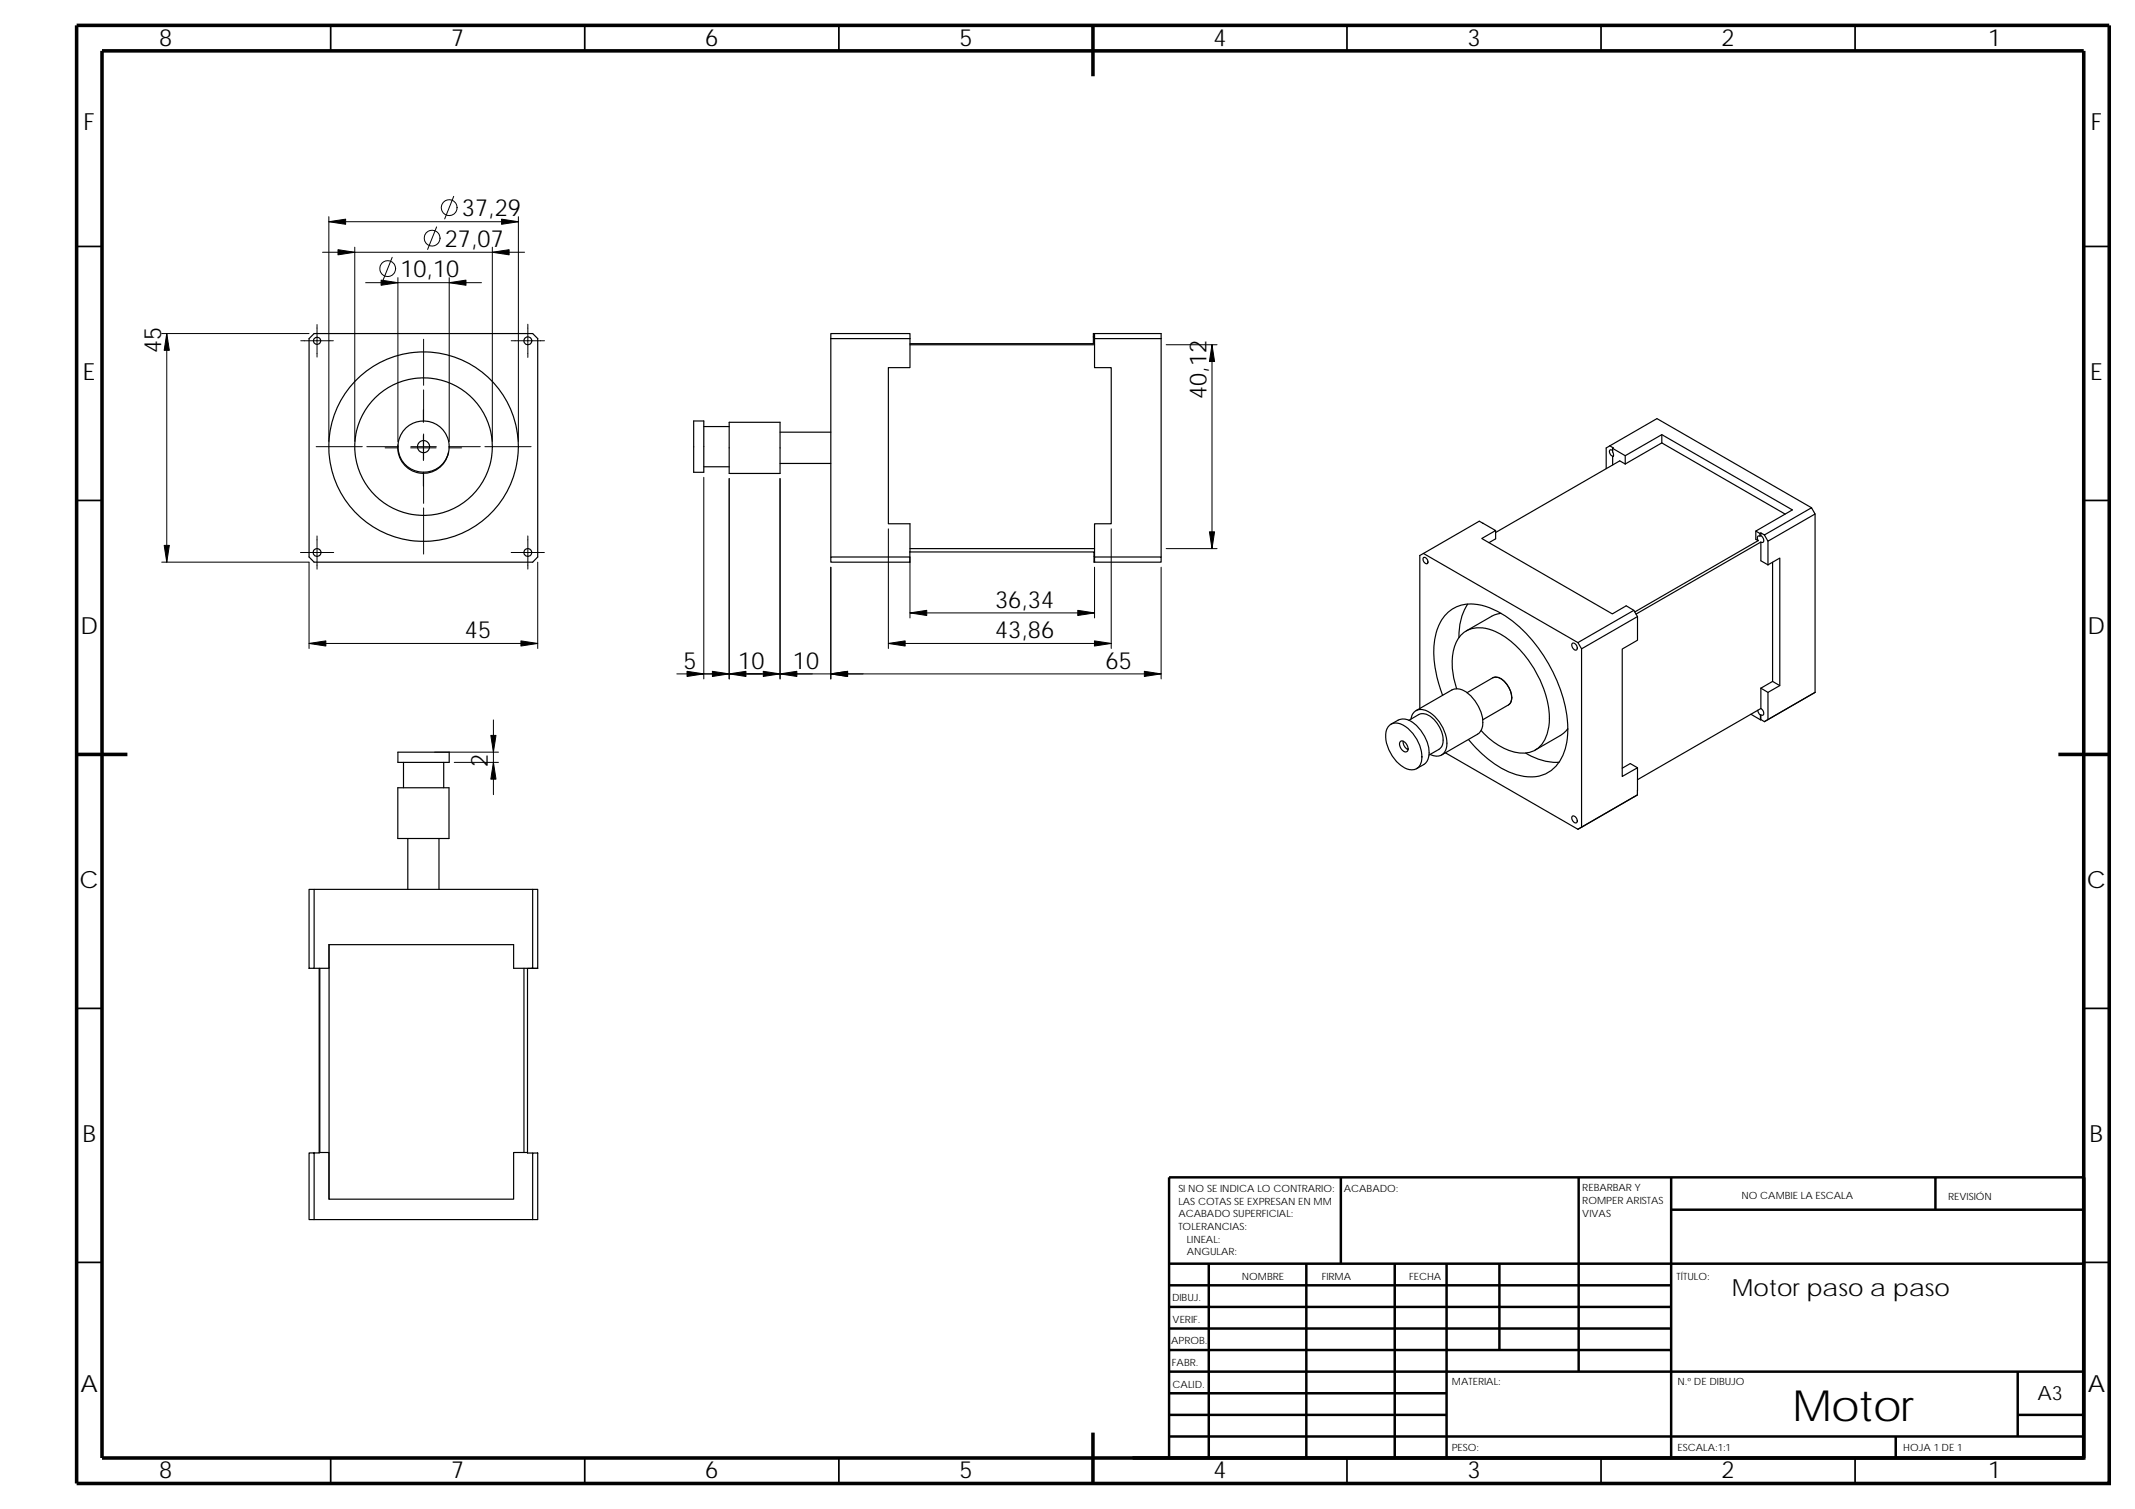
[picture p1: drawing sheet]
<svg xmlns="http://www.w3.org/2000/svg" width="420mm" height="297mm" viewBox="0 0 420 297" stroke-linecap="round" stroke-linejoin="round" font-family="sans-serif">
<g fill="none" stroke="#000" stroke-width=".34">
<path d="M65.1 5v5M115.1 5v5M165.1 5v5M265.1 5v5M315.1 5v5M365.1 5v5M15.1 48.5h5M410.1 48.5h5M15.1 98.5h5M410.1 98.5h5M15.1 198.5h5M410.1 198.5h5"/>
<path d="M15.1 248.5h5M410.1 248.5h5M65.1 287v5M115.1 287v5M165.1 287v5M265.1 287v5M315.1 287v5M365.1 287v5"/>
</g>
<g fill="none" stroke="#000" stroke-width=".49">
<path d="M263.9 231.8v17M310.7 231.8v38.2M328.9 231.8v55.2M328.9 238.1h81.2M380.9 231.8v6.3M410.1 231.8h-180v55.2M230.1 248.8h180M230.1 257.3h98.8M230.1 253h98.8M237.9 248.8v38.2M257.1 248.8v38.2M274.5 248.8v38.2"/>
<path d="M284.7 248.8v38.2M295.1 248.8v16.9M230.1 265.7h98.8M230.1 261.5h98.8M230.1 278.5h54.6M230.1 274.3h54.6M230.1 270h180M397.1 278.5h13M397.1 270v12.8M230.1 282.8h180M373.1 282.8v4.2"/>
</g>
<path d="M15.1 5h400v287h-400zM20.1 10h390v277h-390zM215.1 5v10M15.1 148.5h10M405.1 148.5h10M410.1 231.8v55.2h-187.2M215.1 282v10" fill="none" stroke="#000" stroke-width=".7" stroke-linecap="butt"/>
<g fill="none" stroke="#000" stroke-width=".23">
<path d="M61.8 65.7h43l1 1v42.9l-1 1.1h-43l-1-1.1v-42.9zM163.5 66.7v-1h15.6v1M163.5 66.7v42.9M163.5 66.7h15.6M179.1 67.9h36.3M179.1 66.7v5.7h-4.3v30.7h4.3v5.5M215.2 66.3v-.6h13.3v43.9M215.4 66.7v5.7h3.3v30.7h-3.3v6.5M215.4 65.7v1M215.4 66.7h13.1M215.4 66.3h-.2v1.3h-36.1M78.3 87.6a5 5 0 0 0 4.3 5.5 5 5 0 0 0 5.7-4.1"/>
<path d="M136.5 82.9h2v10.1h-2zM138.5 91.9h5M138.5 84h5M143.5 83.1h10v10.1h-10zM153.5 91.2h10M153.5 85.1h10M316.8 87.8l-.7 .4v4M316.8 87.8l.7 .4-.1 .1M316.8 87.8l9.3-5.4 30.4 17.5M317.4 88.7l-.4-.2a.66 .66 0 0 0-.3 .7 .66 .66 0 0 0 .5 .5l.3 .1M317.4 88.3v.8a.57 .57 0 0 1 0 .8M317.4 89.9v1.6"/>
<path d="M317.4 88.3l2.4 1.4 7.2-4.1 25.7 14.8-7.2 4.1 .8 .5M317.4 89.8v.1M319.8 91.3l-1-.6-24.5 14.1M319.8 89.7v1.6M327 87.2l-7.2 4.1M327 85.6v1.6M327 87.2l24.3 14M163.5 109.6h15.6v1.1h-15.6zM179.1 108.6h36.2v.9h.1M179.1 108.6v1M179.1 108h36.3M215.3 109.5v1.2h.1"/>
<path d="M215.4 109.6h13.1v1.1h-13.1zM280.1 108.9l-.7 .4v30.2M280.1 108.9l11-6.3 3.2 1.8-2.7 1.6 25.7 14.8 2.7-1.5 1.5 .8M280.1 108.9l30.4 17.6M280.2 109.7a.81 .81 0 0 1 .7 1.2 .81 .81 0 0 1-.7-1.2zM288.8 118.9a11.6 11.6 0 0 0-1.7 6.6M294.3 104.4v1.7l-1.3 .7M345.5 104.5v1.7l.5 .2M346 106.4l-24.3 14.1M346 106.4l-.2-.6a.61 .61 0 0 1 .7-.3 .61 .61 0 0 1 .5 .5l.1 .6a.34 .34 0 0 1-.6 .1l-24.5 14.2M346.3 105v.5M346.5 106.7v3.7l1.4 .8"/>
<path d="M346.5 104.9l-.2 .1M347.2 105.3l9.3-5.4 .7 1.3-9.3 5.3zM347.2 105.3l-.7-.4v.5M347.9 106.5v4.7M347.9 111.2l2.4-1.3v25.1l-2.4 1.3v5.3l-.7 .4M348.8 110.7v23.4M357.2 101.2v35.1M278.7 139.9l7-4.1a2.96 2.96 0 0 1 3.5 .9 7.4 7.4 0 0 1 2.5 6.4 2.23 2.23 0 0 1-.9 1.4l-7.1 4.1M283.9 136.9a21.5 21.5 0 0 1-1.4-12 7.1 7.1 0 0 1 9.9-5.5 24.1 24.1 0 0 1 12.3 11.1 25.2 25.2 0 0 1 3.7 14.9 7.9 7.9 0 0 1-5.2 7.3 11.8 11.8 0 0 1-9.8-2.9l-2.6-2.3-1.8-1.9M286.7 135.6a13.3 13.3 0 0 1-.1-9.2 5.3 5.3 0 0 1 7.1-2.3 19.6 19.6 0 0 1 10.1 11.6 13.3 13.3 0 0 1 .4 9.5 4.9 4.9 0 0 1-6.3 2.8 13.3 13.3 0 0 1-6.4-4.2M288.7 136.4l5.1-3a2.56 2.56 0 0 1 2.9 1.6 2.94 2.94 0 0 1 .4 3.6l-5.3 3.1M295.4 120.7l-1.8 .6-5 2.9"/>
<path d="M309.4 126.7a.8 .8 0 0 1 .8 .2 .8 .8 0 0 1 .2 .9l-.1 .1a.87 .87 0 0 1-.9-1.2zM310.5 126.5l.7 1.2M310.5 126.5l11-6.4 .8 1.3v4.6l-3.1 1.8v25l3.1-1.7-.1 5.4M311.2 127.7v35.1l-.7 .4M322.3 121.4l-11.1 6.3M346.5 139.5a.83 .83 0 0 1 .4 1.3 .87 .87 0 0 1-1-1M346.5 139.5l-24.2 14M346.5 135.5v4M346.5 135.5l1.4 .8M348.8 134.1l1.5 .9M348.8 134.1l-2.3 1.4M357.2 136.3l-.7 .4"/>
<path d="M357.2 136.3l-10 5.7M78.3 155.1h10.1v10h-10.1zM78.3 148.1h10.1v2h-10.1zM79.4 150.1v5M87.3 150.1v5M273.5 142.7a2.82 2.82 0 0 1 3.6 .7 7.4 7.4 0 0 1 2.6 6.5 2.13 2.13 0 0 1-3.5 1.1 7.4 7.4 0 0 1-3.4-7.3zM273.7 142.6a3.3 3.3 0 0 1 5.2 .3 7.2 7.2 0 0 1 2.2 6.2l-.5 1-1.8 1.2M275.5 146a.72 .72 0 0 1 1.2 .3 1.01 1.01 0 0 1 0 1.7 1.54 1.54 0 0 1-1.2-2zM276.1 145.9l.1 .5 .3 .6 .6 .6M277.3 141.8l1.9-1.1a3.1 3.1 0 0 1 3.6 1.6 4.3 4.3 0 0 1 .8 4.9l-2.4 1.4M277.7 141.5a2.04 2.04 0 0 1 3.3-1.5 7.4 7.4 0 0 1 3.6 7.5 2.01 2.01 0 0 1-3.2 1M284.4 148.2l26.1 15"/>
<path d="M300.2 148.2a11.5 11.5 0 0 0 6.6 1.9M308.5 143.4l-.8 .9-.6 .5-5 2.8M322.2 156.5l-.7 .4M322.2 156.5l-11.7 6.7M322.3 151.1l-1.5-.8-1.6 .9M344.6 140.6l1.8 1.1M346.4 140.8v.9M346.5 141.6l-.1 .1M346.5 140.7v.9l.7 .4M60.8 175.1h1v15.5h-1zM61.8 175.1h43M80.3 165.1v10"/>
<path d="M86.4 165.1v10M104.8 175.1h1v15.5h-1zM309.4 160.7a.8 .8 0 0 1 .8 .2 .8 .8 0 0 1 .2 .9l-.1 .1a.88 .88 0 0 1-.9-1.2zM61.8 190.6h2.9M62.8 190.6v36.3h-1M62.9 190.6v36.3M103.1 190.6v36.3M104.6 190.6h-.8v36.3M104.6 190.6h.1M104.8 190.6h-3.7v-4.7h-36.4l.1 50.2M105.8 190.6h-1.2M60.8 226.9h1v13.2h-1z"/>
<path d="M62.8 226.9h1.9v9.2h36.4v-9.2h2.7M103.8 226.9v.1h1M104.8 227h1v13.1h-1zM61.8 240.1h43"/>
<circle cx="62.4" cy="67.1" r=".7"/>
<circle cx="103.9" cy="67.1" r=".78"/>
<circle cx="83.4" cy="87.9" r="13.5"/>
<circle cx="83.4" cy="87.9" r="5"/>
<circle cx="83.4" cy="87.9" r="1.19"/>
<circle cx="83.4" cy="87.9" r="18.6"/>
<circle cx="62.4" cy="108.8" r=".77"/>
<circle cx="103.9" cy="108.8" r=".77"/>
</g>
<g fill="none" stroke="#000" stroke-width=".2">
<path d="M89.3 38.7l-1.8 4.4M64.7 43.6h37.3M64.7 42.7v44.2M69.8 48.7v38.2M72 55.6h22.8M77.2 50.7l-1.8 4.4M78.3 54.7v32.2M85.9 44.7l-1.8 4.4M88.4 54.7v32.2M96.9 48.7v38.2M102 42.7v44.2M103.2 49.7h-39.7"/>
<path d="M31.8 65.7h29M32.8 65.7v45M59.2 67.1h6.4M62.4 63.9v6.4M83.4 66.8v9M83.4 76.8l-.1 6.3M100.6 67.1h6.6M103.9 63.8v6.6M229.5 67.9h10M238.5 67.9v40.1M62.2 87.9h9.1M72.2 87.9h6.1"/>
<path d="M75.8 88.2h2.5M80.8 88.2h5M80.8 87.9h5.1M83.4 85.4l-.1 5.3M83.4 100v9.1M83.4 92.9v6.2M88.3 88.2h2.6M88.4 87.9h6.1M95.4 87.9h9.1M138.5 94v39.6M143.5 94.2v39.4M153.5 94.2v39.4"/>
<path d="M31.8 110.7h29v17M59.1 108.8h6.6M62.4 105.5v6.5M100.6 108.8h6.5M103.9 105.5v6.5M105.8 110.7v17M163.5 111.7v21.9M174.8 104.1v23.6M179.1 109.6v12M215.4 111.7v9.9M218.7 104.1v23.6M228.5 111.7v21.9"/>
<path d="M229.5 108h10M60.8 126.7h45M133.2 132.7h10.3M147.2 132.7h81.3M159.9 132.7h-22.8M174.8 126.7h43.9M179.1 120.6h36.3M85.5 148.1h12.6M89.4 150.1h8.7M97.1 141.7v14.7"/>
<circle cx="76.3" cy="52.9" r="1.56"/>
<circle cx="85" cy="46.9" r="1.56"/>
<circle cx="88.4" cy="40.9" r="1.56"/>
</g>
<g fill="#000" stroke="#000" stroke-width=".2">
<path d="M64.7 43.6l3.3-.5v1.1z" fill-rule="evenodd"/>
<path d="M66.5 49.1l3.3 .6-3.3 .5z" fill-rule="evenodd"/>
<path d="M75 55.1l3.3 .5-3.3 .6z" fill-rule="evenodd"/>
<path d="M88.4 55.6l3.3-.5v1.1z" fill-rule="evenodd"/>
<path d="M96.9 49.7l3.3-.6v1.1z" fill-rule="evenodd"/>
<path d="M98.7 43.1l3.3 .5-3.3 .6z" fill-rule="evenodd"/>
<path d="M32.8 65.7l.5 3.3h-1z" fill-rule="evenodd"/>
<path d="M238.5 67.9l.5 3.3h-1z" fill-rule="evenodd"/>
<path d="M32.3 107.4h1l-.5 3.3z" fill-rule="evenodd"/>
<path d="M238 104.7h1l-.5 3.3z" fill-rule="evenodd"/>
<path d="M60.8 126.7l3.3-.5v1z" fill-rule="evenodd"/>
<path d="M102.5 126.2l3.3 .5-3.3 .5z" fill-rule="evenodd"/>
<path d="M135.2 132.1l3.3 .6-3.3 .5z" fill-rule="evenodd"/>
<path d="M140.2 132.1l3.3 .6-3.3 .5z" fill-rule="evenodd"/>
<path d="M143.5 132.7l3.3-.6v1.1z" fill-rule="evenodd"/>
<path d="M150.2 132.1l3.3 .6-3.3 .5z" fill-rule="evenodd"/>
<path d="M153.5 132.7l3.3-.6v1.1z" fill-rule="evenodd"/>
<path d="M163.5 132.7l3.3-.6v1.1z" fill-rule="evenodd"/>
<path d="M163.5 132.7l3.3-.6v1.1z" fill-rule="evenodd"/>
<path d="M174.8 126.7l3.3-.5v1z" fill-rule="evenodd"/>
<path d="M179.1 120.6l3.3-.5v1.1z" fill-rule="evenodd"/>
<path d="M212.1 120.1l3.3 .5-3.3 .6z" fill-rule="evenodd"/>
<path d="M215.4 126.2l3.3 .5-3.3 .5z" fill-rule="evenodd"/>
<path d="M225.2 132.1l3.3 .6-3.3 .5z" fill-rule="evenodd"/>
<path d="M96.6 144.8h1l-.5 3.3z" fill-rule="evenodd"/>
<path d="M97.1 150.1l.5 3.3h-1z" fill-rule="evenodd"/>
</g>
<text font-size="8.5" x="352.8" y="279.7">Motor</text>
<g font-size="4.7">
<text x="31.3" y="9">8</text>
<text x="88.8" y="9">7</text>
<text x="138.8" y="9">6</text>
<text x="188.8" y="9">5</text>
<text x="238.8" y="9">4</text>
<text x="288.8" y="9">3</text>
<text x="338.8" y="9">2</text>
<text x="391.3" y="9">1</text>
<text x="16.5" y="25.5">F</text>
<text x="411.4" y="25.5">F</text>
<text x="90.9" y="42.6">37,29</text>
<text x="87.5" y="48.6">27,07</text>
<text x="78.8" y="54.6">10,10</text>
<text x="31.7" y="69.6" transform="rotate(-90 31.7 69.6)">45</text>
<text x="16.3" y="74.8">E</text>
<text x="411.3" y="74.8">E</text>
<text x="237.4" y="78.5" transform="rotate(-90 237.4 78.5)">40,12</text>
<text x="195.8" y="119.6">36,34</text>
<text x="15.8" y="124.8">D</text>
<text x="91.5" y="125.6">45</text>
<text x="195.8" y="125.6">43,86</text>
<text x="410.8" y="124.8">D</text>
<text x="134.5" y="131.6">5</text>
<text x="145.3" y="131.6">10</text>
<text x="156.1" y="131.6">10</text>
<text x="217.6" y="131.6">65</text>
<text x="96" y="151" transform="rotate(-90 96 151)">2</text>
<text x="15.7" y="174.8">C</text>
<text x="410.7" y="174.8">C</text>
<text x="16.2" y="224.7">B</text>
<text x="411.2" y="224.7">B</text>
<text x="340.8" y="255.2">Motor paso a paso</text>
<text x="15.8" y="274">A</text>
<text x="410.9" y="274">A</text>
<text x="31.3" y="291">8</text>
<text x="88.8" y="291">7</text>
<text x="138.8" y="291">6</text>
<text x="188.8" y="291">5</text>
<text x="238.8" y="291">4</text>
<text x="288.8" y="291">3</text>
<text x="338.8" y="291">2</text>
<text x="391.3" y="291">1</text>
</g>
<text font-size="3.9" x="400.9" y="275.5">A3</text>
<g font-size="2">
<text x="231.9" y="234.6">SI NO SE INDICA LO CONTRARIO:</text>
<text x="231.9" y="237.1">LAS COTAS SE EXPRESAN EN MM</text>
<text x="231.9" y="239.6">ACABADO SUPERFICIAL:</text>
<text x="264.4" y="234.6">ACABADO:</text>
<text x="311.4" y="239.5">VIVAS</text>
<text x="311.4" y="234.5">REBARBAR Y</text>
<text x="311.4" y="237">ROMPER ARISTAS</text>
<text x="342.7" y="236">NO CAMBIE LA ESCALA</text>
<text x="383.4" y="236.2">REVISIÓN</text>
<text x="231.9" y="242.1">TOLERANCIAS:</text>
<text x="233.5" y="244.6">LINEAL:</text>
<text x="233.5" y="247.1">ANGULAR:</text>
<text x="260.1" y="252">FIRMA</text>
<text x="277.3" y="252">FECHA</text>
<text x="329.9" y="252">TÍTULO:</text>
<text x="230.7" y="256.1">DIBUJ.</text>
<text x="244.4" y="252">NOMBRE</text>
<text x="230.8" y="260.4">VERIF.</text>
<text x="230.5" y="264.5">APROB.</text>
<text x="230.6" y="268.8">FABR.</text>
<text x="230.7" y="273.2">CALID.</text>
<text x="285.7" y="272.5">MATERIAL:</text>
<text x="330.1" y="272.5">N.º DE DIBUJO</text>
<text x="285.7" y="285.6">PESO:</text>
<text x="330.1" y="285.6">ESCALA:1:1</text>
<text x="374.6" y="285.6">HOJA 1 DE 1</text>
</g>
</svg>
